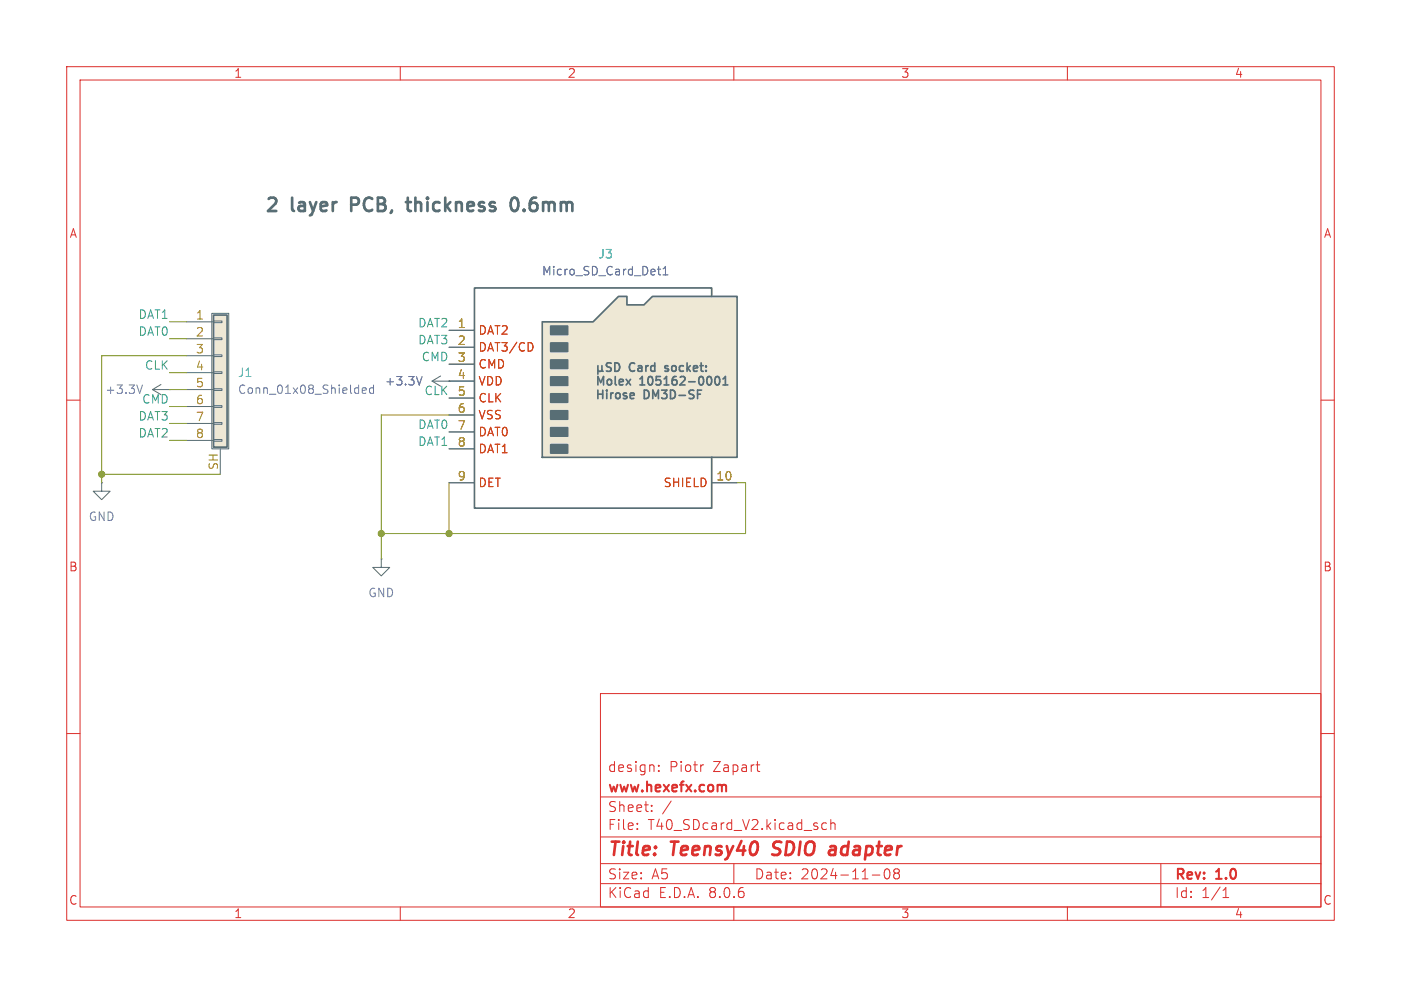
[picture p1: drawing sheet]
<svg xmlns="http://www.w3.org/2000/svg" width="210mm" height="148mm" viewBox="0 0 210 148" stroke-linecap="round" stroke-linejoin="round" font-family="sans-serif">
<g fill="none" stroke="#dc322f" stroke-width=".15">
<path d="M10 10h190v128h-190zM12 12h186v124h-186zM60 10v2M110 10v2M160 10v2M10 60h2M198 60h2M10 110h2M90 104h108v32h-108zM90 119.5h108M98.8 115.5v.2M98.8 114.8v.1"/>
<path d="M105.3 114.7h.2M113.3 114.7h.6M113.6 115.6l.3 .1M198 110h2M60 136v2M90 132.5h108M90 129.5h108M90 125.5h108M95.5 124.2v.2M95.5 123.5v.1M97.7 121.5v.2M97.7 120.8v.1"/>
<path d="M100.6 120.1l-1.3 1.9M110 136v2M110 129.5v3M123.9 123.5l-.4-.1-.3 .3v.4l.1 .2h.6M124.5 123.5a.37 .37 0 0 1 .7 .1v.8M124.5 122.9v1.5M130.8 131.2h1.1M132.7 130.4a1.02 1.02 0 0 0 .2 1.4h.1a.91 .91 0 0 0 .3-1.4M134 130.4v.2l.3 .3M134.3 130.9l-.3 .3v.3l.3 .3 .4-.1 .1-.2v-.4l-.3-.2M134.3 130.9h.2M134.8 130.4v.2l-.3 .3"/>
<path d="M160 136v2M174 129.5v6.5M183.3 134.6h.9M183.3 133.5l.5-.4v1.5"/>
</g>
<path d="M115.7 128.1l.3 .1M116.1 126.4l-.2 .4 .1 .2M124.5 127l.2-.1 .5 .1M125.2 128.1l-.7 .1M125.3 127.4h-.7" fill="none" stroke="#dc322f" stroke-width=".4"/>
<path d="M108.4 117.7l.4 .1v.1v.8" fill="none" stroke="#dc322f" stroke-width=".3"/>
<path d="M22.9 58.4l1.2 .8M22.9 58.4h2.5M24.1 57.7l-1.2 .7M25.4 58.4h.1M64.8 57.2h2.5M64.8 57.2l1.2 .7M66 56.4l-1.2 .8M67.3 57.2h.1M15.2 72.4v1.3h1.3l-1.3 1.2-1.2-1.2h1.2M15.2 72.4h.1M57.1 83.8v1.3h1.3l-1.3 1.3-1.2-1.3h1.2M57.1 83.8h.1" fill="none" stroke="#586e75" stroke-width=".15"/>
<path d="M21.4 57.7l-.5 1.3M63.3 56.5l-.5 1.2" fill="none" stroke="#6c71c4" stroke-width=".15"/>
<path d="M81.3 48.3h7.6l3.8-3.8h1.3v1.2h2.5l1.3-1.2h12.7v24.1h-29.2z" fill="#eee8d5"/>
<g fill="#586e75" stroke="#586e75" stroke-width=".25">
<path d="M82.5 66.7h2.6v1.2h-2.6z"/>
<path d="M82.5 64.1h2.6v1.3h-2.6z"/>
<path d="M82.5 61.6h2.6v1.3h-2.6z"/>
<path d="M82.5 59.1h2.6v1.2h-2.6z"/>
<path d="M82.5 56.5h2.6v1.3h-2.6z"/>
<path d="M82.5 54h2.6v1.2h-2.6z"/>
<path d="M82.5 51.4h2.6v1.3h-2.6z"/>
<path d="M82.5 48.9h2.6v1.3h-2.6z"/>
</g>
<path d="M81.3 48.3h7.6l3.8-3.8h1.3v1.2h2.5l1.3-1.2h12.7v24.1h-29.2zM106.7 44.5v-1.3h-35.6v33h35.6v-7.6" fill="none" stroke="#586e75" stroke-width=".25"/>
<path d="M67.3 49.5h3.8M67.3 52.1h3.8M67.3 54.6h3.8M67.3 57.2h3.8M67.3 59.7h3.8M67.3 72.4h3.8M67.3 62.2h3.8M67.3 64.8h3.8M67.3 67.3h3.8M106.7 72.4h3.8" fill="none" stroke="#586e75" stroke-width=".15"/>
<path d="M79.7 51.4l.2 .5-.1 .4-.1 .3" fill="none" stroke="#cb4b16" stroke-width=".15"/>
<path d="M98.7 39.9v1.1l.3 .2M98.5 40.4h.5M99.4 41.2h.7M99.4 40.3l.4-.4v1.3" fill="none" stroke="#6c71c4" stroke-width=".15"/>
<path d="M32 47.2h2v19.9h-2z" fill="#eee8d5"/>
<g fill="none" stroke="#586e75" stroke-width=".15">
<path d="M27.9 48.3h4.1M27.9 50.8h4.1M27.9 53.3h4.1M27.9 55.9h4.1M27.9 58.4h4.1M31.7 47h2.6v20.3h-2.6zM32 58.3h1.3v.2h-1.3zM32 55.8h1.3v.2h-1.3zM32 53.2h1.3v.3h-1.3zM32 50.7h1.3v.2h-1.3zM32 48.1h1.3v.3h-1.3zM67.3 57.2h.1"/>
<path d="M67.3 49.5h3.8M67.3 52.1h3.8M67.3 54.6h3.8M67.3 57.2h3.8M67.3 59.7h3.8M27.9 61h4.1M27.9 63.5h4.1M27.9 66h4.1M32 65.9h1.3v.3h-1.3zM32 63.4h1.3v.2h-1.3zM32 60.8h1.3v.3h-1.3zM33 67.3v3.8"/>
<path d="M67.3 72.4h3.8M67.3 62.2h3.8M67.3 64.8h3.8M67.3 67.3h3.8M106.7 72.4h3.8"/>
</g>
<path d="M32 47.2h2v19.9h-2zM89.6 54.8v1.3M89.6 55.5l.2 .2h.2l.2-.2M90.2 55.5l.2 .2M90.2 54.8v.7M91.6 54.5l-.5-.1-.1 .1v.4l.5 .2 .1 .3-.2 .3-.5-.1M92.2 54.4a.64 .64 0 0 1 .7 .6 .64 .64 0 0 1-.7 .7zM99.7 55.6l.1 .1M99.7 54.9v.3M107.3 56.5h.2a.68 .68 0 0 1 .4 .6 .68 .68 0 0 1-.4 .6 .84 .84 0 0 1-.2-1.2zM108.4 57.7h.7M108.4 56.8l.3-.3v1.2" fill="none" stroke="#586e75" stroke-width=".25"/>
<path d="M98.7 39.9v1.1l.3 .2M54.3 58.6l.6-.1-.1-.3h-.3l-.2 .1 .1 .6h.4M56 58.2h-.4l-.2 .2v.4l.1 .1h.5M56 57.7v1.3M63.3 56.5l-.5 1.2M98.5 40.4h.5M99.4 41.2h.7M99.4 40.3l.4-.4v1.3" fill="none" stroke="#6c71c4" stroke-width=".15"/>
<path d="M52.6 30.7h.8M53.4 29.6h-.8v2M60.8 30.3h.8M61.1 29.6v1.8l.1 .1 .4 .1M76.8 29.7a.47 .47 0 0 1 .8 .3 1.18 1.18 0 0 1-.4 1.6 .51 .51 0 0 1-.6-.3 1.56 1.56 0 0 1 .2-1.6z" fill="none" stroke="#586e75" stroke-width=".4"/>
<path d="M25.4 58.4h2.5M25.4 55.9h2.5M25.4 48.3h2.5M25.4 50.8h2.5M27.9 53.3h-12.7v19.1M15.2 71.1h17.8M25.4 66h2.5M25.4 61h2.5M25.4 63.5h2.5M67.3 72.4v7.6M67.3 62.2h-10.2v21.6M110.5 72.4h1.3v7.6h-54.7" fill="none" stroke="#859900" stroke-width=".15"/>
<path d="M79.7 51.4l.2 .5-.1 .4-.1 .3" fill="none" stroke="#cb4b16" stroke-width=".15"/>
<g fill="#859900" stroke="#859900" stroke-width=".15">
<circle cx="57.1" cy="80" r=".46"/>
<circle cx="67.3" cy="80" r=".46"/>
<circle cx="15.2" cy="71.1" r=".46"/>
</g>
<g font-size="2.8" fill="#586e75">
<text x="39.6" y="32.3">2</text>
<text x="43.9" y="32.3">layer</text>
<text x="53.5" y="32.3">PCB,</text>
<text x="62.8" y="32.3">thickness</text>
<text x="79.1" y="32.3">0.6mm</text>
</g>
<g font-size="2.8" fill="#dc322f">
<text x="91" y="128.9">Title:</text>
<text x="100.7" y="128.9">Teensy40</text>
<text x="116.7" y="128.9">SDIO</text>
<text x="126" y="128.9">adapter</text>
</g>
<g font-size="2.1" fill="#dc322f">
<text x="91" y="119.2">www.hexefx.com</text>
<text x="91" y="116">design:</text>
<text x="100.3" y="116">Piotr</text>
<text x="107" y="116">Zapart</text>
<text x="91" y="124.7">File:</text>
<text x="91" y="122">Sheet:</text>
<text x="97.1" y="124.7">T40_SDcard_V2.kicad_sch</text>
<text x="91" y="134.9">KiCad</text>
<text x="91" y="132.1">Size:</text>
<text x="97.7" y="132.1">A5</text>
<text x="98.7" y="134.9">E.D.A.</text>
<text x="106.3" y="134.9">8.0.6</text>
<text x="113" y="132.1">Date:</text>
<text x="120" y="132.1">2024-11-08</text>
<text x="176" y="132.3">Rev:</text>
<text x="176" y="134.9">Id:</text>
<text x="180.1" y="134.9">1/1</text>
<text x="182.4" y="132.3">1.0</text>
</g>
<g font-size="1.8" fill="#dc322f">
<text x="35" y="11.9">1</text>
<text x="85" y="11.9">2</text>
<text x="135" y="11.9">3</text>
<text x="185" y="11.9">4</text>
<text x="10.3" y="35.9">A</text>
<text x="198.4" y="35.9">A</text>
<text x="10.3" y="85.9">B</text>
<text x="198.3" y="85.9">B</text>
<text x="10.3" y="135.9">C</text>
<text x="35" y="137.9">1</text>
<text x="85" y="137.9">2</text>
<text x="135" y="137.9">3</text>
<text x="185" y="137.9">4</text>
<text x="198.3" y="135.9">C</text>
</g>
<g font-size="1.8" fill="#6c71c4">
<text x="81.1" y="41.5">Micro_SD_Card_Det1</text>
<text x="15.7" y="59.3">+3.3V</text>
<text x="35.6" y="59.3">Conn_01x08_Shielded</text>
<text x="57.6" y="58">+3.3V</text>
<text x="13.2" y="78.3">GND</text>
<text x="55.1" y="89.8">GND</text>
</g>
<g font-size="1.8" fill="#268bd2">
<text x="89.6" y="39">J3</text>
<text x="35.6" y="56.7">J1</text>
</g>
<g font-size="1.8" fill="#2aa198">
<text x="20.7" y="47.9">DAT1</text>
<text x="20.7" y="50.5">DAT0</text>
<text x="62.6" y="49.2">DAT2</text>
<text x="62.6" y="51.7">DAT3</text>
<text x="21.6" y="55.5">CLK</text>
<text x="63.1" y="54.3">CMD</text>
<text x="63.5" y="59.3">CLK</text>
<text x="20.7" y="65.7">DAT2</text>
<text x="20.7" y="63.2">DAT3</text>
<text x="21.2" y="60.6">CMD</text>
<text x="62.6" y="64.4">DAT0</text>
<text x="62.6" y="67">DAT1</text>
</g>
<g font-size="1.8" fill="#b58900">
<text x="29.3" y="48">1</text>
<text x="29.3" y="50.5">2</text>
<text x="29.3" y="53.1">3</text>
<text x="68.5" y="49.3">1</text>
<text x="68.5" y="51.8">2</text>
<text x="29.3" y="55.6">4</text>
<text x="29.3" y="58.2">5</text>
<text x="68.5" y="54.4">3</text>
<text x="68.5" y="56.9">4</text>
<text x="68.5" y="59.4">5</text>
<text x="29.3" y="60.7">6</text>
<text x="29.3" y="63.2">7</text>
<text x="29.3" y="65.8">8</text>
<text x="68.5" y="62">6</text>
<text x="68.5" y="64.5">7</text>
<text x="32.8" y="70.6" transform="rotate(-90 32.8 70.6)">SH</text>
<text x="68.5" y="67.1">8</text>
<text x="68.5" y="72.1">9</text>
<text x="107.3" y="72.1">10</text>
</g>
<g font-size="1.8" fill="#cb4b16">
<text x="71.6" y="50.4">DAT2</text>
<text x="71.6" y="52.9">DAT3/CD</text>
<text x="71.6" y="55.5">CMD</text>
<text x="71.6" y="58">VDD</text>
<text x="71.6" y="60.6">CLK</text>
<text x="71.6" y="63.1">VSS</text>
<text x="71.6" y="65.6">DAT0</text>
<text x="71.6" y="68.2">DAT1</text>
<text x="71.6" y="73.3">DET</text>
<text x="99.4" y="73.3">SHIELD</text>
</g>
<g font-size="1.8" fill="#586e75">
<text x="89.2" y="58.2">Molex</text>
<text x="94.4" y="56.1">Card</text>
<text x="96" y="58.2">105162-0001</text>
<text x="100.3" y="56.1">socket:</text>
<text x="89.2" y="60.2">Hirose</text>
<text x="96.6" y="60.2">DM3D-SF</text>
</g>
</svg>
